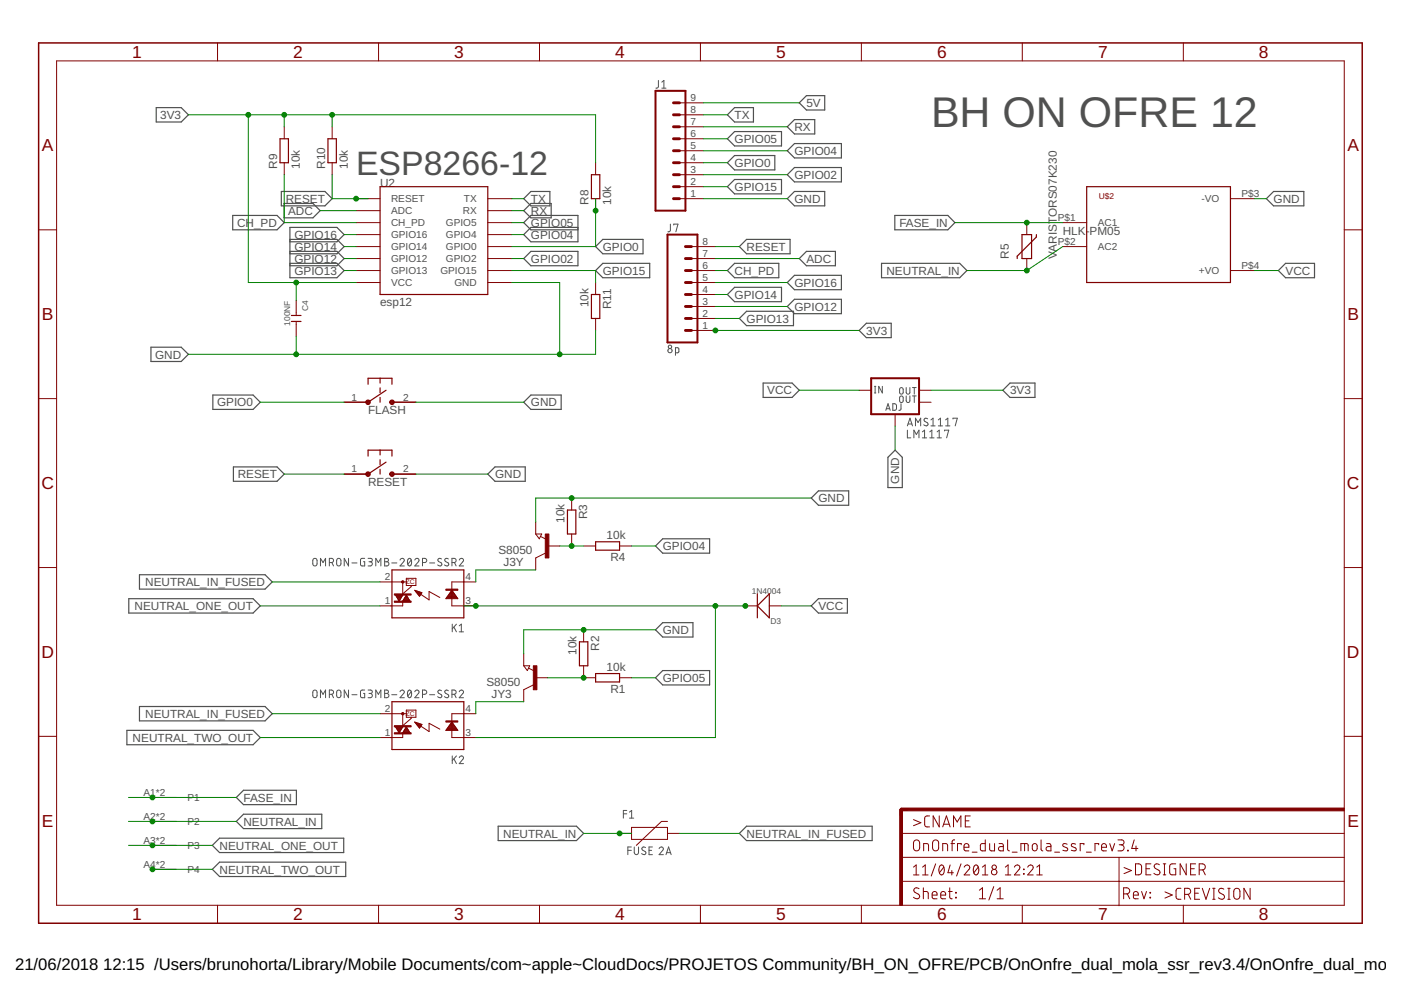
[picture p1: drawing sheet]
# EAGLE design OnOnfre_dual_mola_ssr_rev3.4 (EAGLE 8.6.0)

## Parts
AMS1117  LM1117  V_REG_LM1117SOT223  [SOT223]
C4  100NF  CERAMIC-1NF-1KV-10%-X7R(1206)  [C1206]
D3  1N4004  DIODE-GEN-PURPOSE-1KV-1A(DO-214AC)  [DO-214AC]
F1  FUSE 2A  PPTC_PTH  [PTH]
FLASH  B3U-1000P-2P-SMD  B3U-1000P  [B3U-1000P]
J1  CONN_09  [1X09]
J3Y  S8050  NPN-TRANSISTOR_SOT23  [SOT23]
J7  8p  CONN_08"  [1X08]
JY3  S8050  NPN-TRANSISTOR_SOT23  [SOT23]
K1  OMRON-G3MB-202P-SSR2  [OMRON-G3MB-202P-SSR]
K2  OMRON-G3MB-202P-SSR2  [OMRON-G3MB-202P-SSR]
R1  10k  R-EU_R0603  [R0603]
R2  10k  R-EU_R0603  [R0603]
R3  10k  R-EU_R0603  [R0603]
R4  10k  R-EU_R0603  [R0603]
R5  VARISTORS07K230  [S07K230]
R8  10k  R-EU_R0603  [R0603]
R9  10k  R-EU_R0603  [R0603]
R10  10k  R-EU_R0603  [R0603]
R11  10k  R-EU_R0603  [R0603]
RESET  B3U-1000P-2P-SMD  B3U-1000P  [B3U-1000P]
U2  esp12  ESP12SMD  [ESP12-SMD]
U$1  4P4P  [4P]
U$2  HKLPM01  [HKLPM01]

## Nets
3V3: AMS1117.2(OUT) C4.1 J7.1 R8.2 R9.2 R10.2 U2.VCC
5V: D3.2(-) J1.9 K1.3(A) K2.3(A)
ADC: J7.7 U2.ADC
CH_PD: J7.6 R9.1 U2.CH_PD
FASE_IN [220V]: R5.1 U$1.A1(P1) U$1.B1(P1) U$2.P$1(AC1)
GND: AMS1117.1(ADJ) C4.2 FLASH.2 J1.1 J3Y.2(E) JY3.2(E) R2.1 R3.1 R11.2 RESET.2 U2.GND U$2.P$3(-VO)
GPIO0: FLASH.1 J1.4 R8.1 U2.GPIO0
GPIO02: J1.3 U2.GPIO2
GPIO04: J1.5 R4.1 U2.GPIO4
GPIO05: J1.6 R1.1 U2.GPIO5
GPIO12: J7.3 U2.GPIO12
GPIO13: J7.2 U2.GPIO13
GPIO14: J7.4 U2.GPIO14
GPIO15: J1.2 R11.1 U2.GPIO15
GPIO16: J7.5 U2.GPIO16
N$1: J3Y.3(C) K1.4(K)
N$7: J3Y.1(B) R3.2 R4.2
N$9: JY3.3(C) K2.4(K)
N$13: JY3.1(B) R1.2 R2.2
NEUTRAL_IN [220V]: F1.P$1 R5.2 U$1.A2(P2) U$1.B2(P2) U$2.P$2(AC2)
NEUTRAL_IN_FUSED: F1.P$2 K1.2(DS2) K2.2(DS2)
NEUTRAL_ONE_OUT [220V]: K1.1(DS1) U$1.A3(P3) U$1.B3(P3)
NEUTRAL_TWO_OUT [220V]: K2.1(DS1) U$1.A4(P4) U$1.B4(P4)
RESET: J7.8 R10.1 RESET.1 U2.RESET
RX: J1.7 U2.RXD0(RX)
TX: J1.8 U2.TXD0(TX)
VCC: AMS1117.3(IN) D3.1(+) U$2.P$4(+VO)
Unconnected: AMS1117.4(OUT)

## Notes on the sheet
- BH ON OFRE 12
- ESP8266-12
- HLK-PM05

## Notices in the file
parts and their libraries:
SparkFun-Connectors: Licensing: Creative Commons ShareAlike 4.0 International - https://creativecommons.org/licenses/by-sa/4.0
